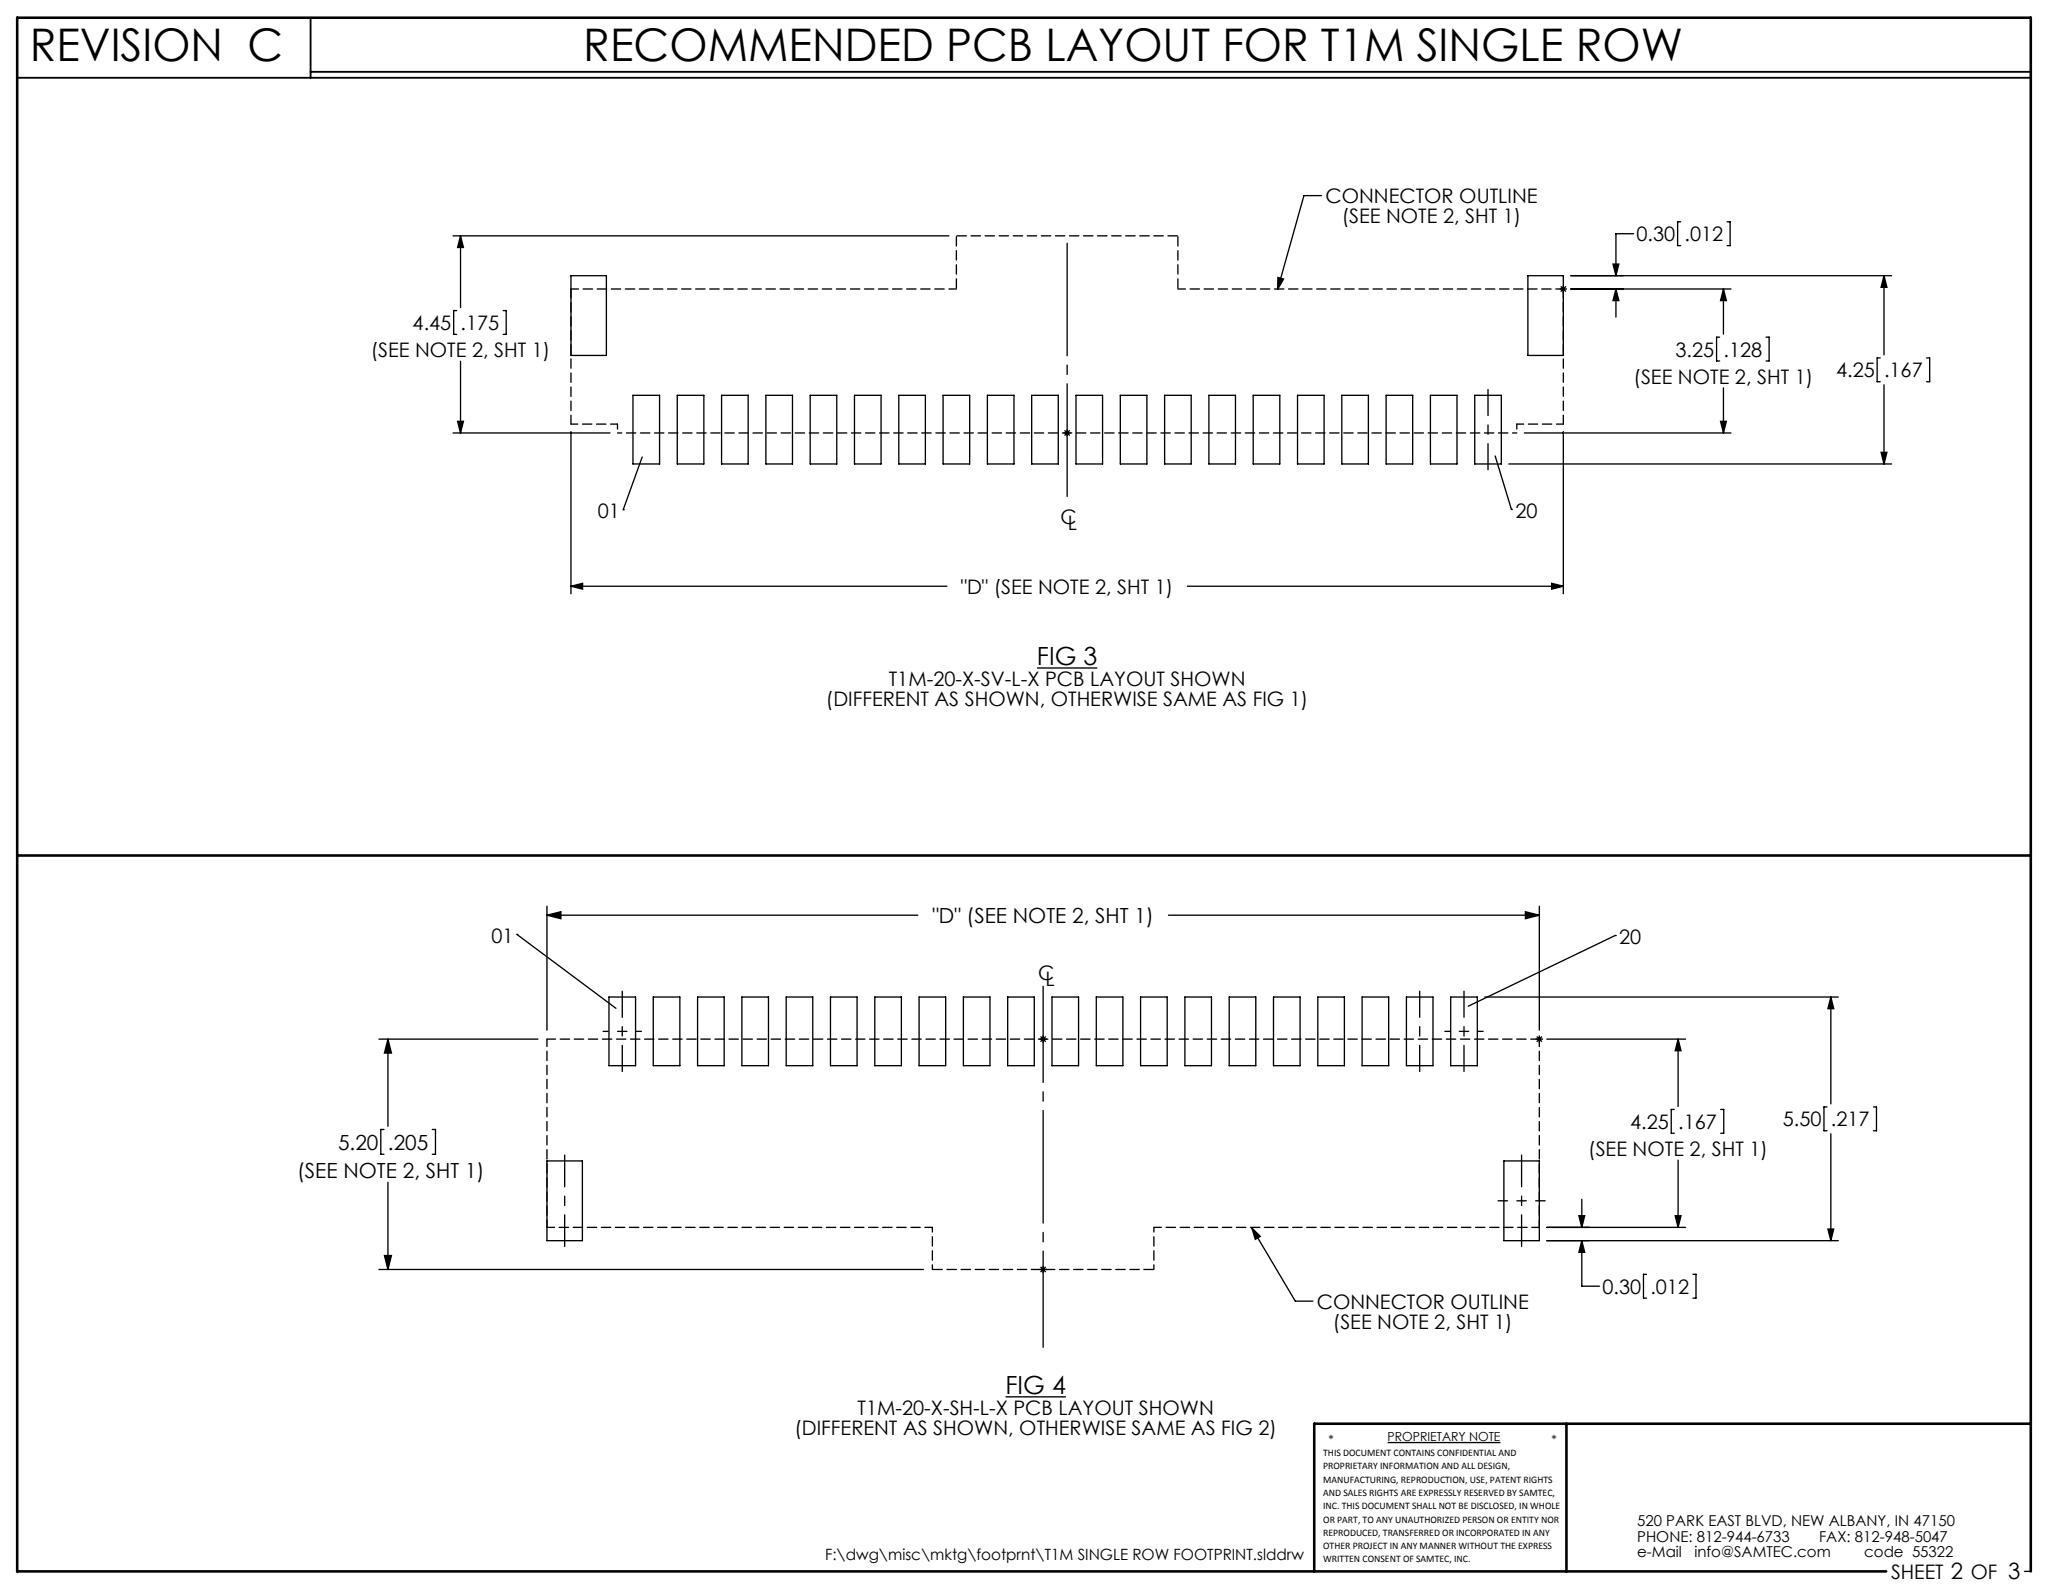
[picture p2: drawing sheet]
<svg xmlns="http://www.w3.org/2000/svg" width="279mm" height="216mm" viewBox="0 0 279 216" stroke-linecap="round" stroke-linejoin="round" font-family="sans-serif">
<g fill="none" stroke="#000" stroke-width=".18">
<path d="M61.4 31.9h67.1M62.4 31.9v9.8M62.4 31.9l.4 1.6h-.8zM77.3 37.3h4.8v10.8h-4.8zM173.1 37.6l.7 .2-.8 1.4zM179 26.5h-2.4l-3.6 12.7M206.9 37.3h4.8v10.8h-4.8zM211.2 39.1h1M211.4 38.8l.7 .7M212.1 38.8l-.7 .7M212.7 37.3h43.5M212.7 39.1h21.7"/>
<path d="M218.5 35.8h.7l-.3 1.5zM218.9 39.1v3.9M218.9 39.1l.3 1.6h-.7zM221.2 31.7h-2.3v5.6M227.6 30h-.4v3.3h.4M233.4 39.1l.4 1.6h-.8zM233.4 39.1v6.2M233.9 30h.4v3.3h-.4M255.2 37.3v10.8M255.2 37.3l.4 1.6h-.8zM61.4 58.6h21.2M61.9 42.1h-.5v3.2h.5"/>
<path d="M62 57.1h.8l-.4 1.5zM62.4 48.9v9.7M68.1 42.1h.5v3.2h-.5M77.3 58.5v21.9M85.7 53.5h3.6v9.3h-3.6zM91.7 53.5h3.6v9.3h-3.6zM97.7 53.5h3.6v9.3h-3.6zM103.7 53.5h3.6v9.3h-3.6zM109.7 53.5h3.6v9.3h-3.6zM115.7 53.5h3.6v9.3h-3.6zM121.7 53.5h3.6v9.3h-3.6zM127.7 53.5h3.6v9.3h-3.6z"/>
<path d="M133.7 53.5h3.6v9.3h-3.6zM139.7 53.5h3.6v9.3h-3.6zM144 58.6h1M144.2 58.3l.7 .7M144.5 58.1v1M144.9 58.3l-.7 .7M145.7 53.5h3.6v9.3h-3.6zM151.7 53.5h3.6v9.3h-3.6zM157.7 53.5h3.6v9.3h-3.6zM163.7 53.5h3.6v9.3h-3.6zM169.7 53.5h3.6v9.3h-3.6zM175.7 53.5h3.6v9.3h-3.6z"/>
<path d="M181.7 53.5h3.6v9.3h-3.6zM187.7 53.5h3.6v9.3h-3.6zM193.7 53.5h3.6v9.3h-3.6zM199.7 53.5h3.6v9.3h-3.6zM206.4 58.6h28M211.7 58.5v21.9M232.9 45.7h-.4v3.2h.4M233 57.1h.8l-.4 1.5zM233.4 52.5v6.1M239.2 45.7h.4v3.2h-.4M254.6 48.5h-.4v3.2h.4M255.2 52.1v10.7"/>
<path d="M260.9 48.5h.4v3.2h-.4M77.3 79.4l1.6-.4v.8zM77.3 79.4h50.9M84.4 69h.1M87 61.9l-2.6 7.1M160.8 79.4h50.9M202.5 61.8l2.2 7.2M204.3 62.8h51.9M204.7 69h.1M210.2 79l1.5 .4-1.5 .4zM254.8 61.3h.8l-.4 1.5zM140.4 90.5h8.2"/>
<path d="M70 126.6l13.4 10M70 126.6h.1M74.1 124l1.9-.5v.9zM74.1 122.7v16.8M74.1 124h50.2M82.5 135h3.6v9.3h-3.6zM88.5 135h3.6v9.3h-3.6zM94.5 135h3.6v9.3h-3.6zM100.5 135h3.6v9.3h-3.6zM106.5 135h3.6v9.3h-3.6zM112.5 135h3.6v9.3h-3.6zM118.5 135h3.6v9.3h-3.6z"/>
<path d="M124.5 135h3.6v9.3h-3.6zM130.5 135h3.6v9.3h-3.6zM136.5 135h3.6v9.3h-3.6zM142.5 135h3.6v9.3h-3.6zM148.5 135h3.6v9.3h-3.6zM154.5 135h3.6v9.3h-3.6zM158.2 124h50.3M160.5 135h3.6v9.3h-3.6zM166.5 135h3.6v9.3h-3.6zM172.5 135h3.6v9.3h-3.6zM178.5 135h3.6v9.3h-3.6zM184.5 135h3.6v9.3h-3.6z"/>
<path d="M190.5 135h3.6v9.3h-3.6zM196.5 135h3.6v9.3h-3.6zM201.1 135h47.9M206.6 123.5l1.9 .5-1.9 .4zM208.5 122.7v16.8M218.7 126.7l-19.8 9.6M218.7 126.7h.1M248 135v14.5M248 135l.4 1.6h-.8zM51.3 140.7h21.6M52 153h-.4v3.3h.4M52.5 140.7l.5 1.9h-.9z"/>
<path d="M52.5 140.7v11.9M58.5 153h.5v3.3h-.5M74.1 157.2h4.8v10.8h-4.8zM140.8 140.7h1M140.9 140.4l.7 .7M141.3 140.2v1M141.6 140.4l-.7 .7M203.7 157.2h4.8v10.8h-4.8zM208 140.7h1M208.1 140.4l.7 .7M208.5 140.2v1M208.8 140.4l-.7 .7"/>
<path d="M209.5 140.7h18.8M226.8 150.3h-.5v3.2h.5M227.3 140.7v9.2M227.3 157.1v9.1M227.3 140.7l.4 1.6h-.8zM233 150.3h.5v3.2h-.5M247.4 149.9h-.4v3.3h.4M248 153.6v14.4M253.7 149.9h.4v3.3h-.4M51.3 171.9h73.8M52.1 170.1h.9l-.5 1.8zM52.5 160.1v11.8"/>
<path d="M140.8 171.9h1M140.9 171.6l.7 .7M141.3 171.4v1M141.6 171.6l-.7 .7M169.5 166.3l5.9 9.9h2.4M169.5 166.3l1.2 1.2-.7 .4zM209.5 168h39.5M209.5 166.2h18.8M213.8 164.7h.8l-.4 1.5zM214.2 168l.4 1.6h-.8zM214.2 168v6.2h2.4M214.2 162.4v3.8"/>
<path d="M223 172.6h-.4v3.2h.4M226.9 164.7h.8l-.4 1.5zM229.3 172.6h.4v3.2h-.4M247.6 166.5h.8l-.4 1.5zM136.2 189.2h8.2M187.9 195.4h15.3M274.2 212.8h.8"/>
</g>
<path d="M2.3 10.5h272.7M42.1 2.4v8.1M42.1 9.7h232.9" fill="none" stroke="#000" stroke-width=".25"/>
<path d="M2.3 115.9h272.7M212.2 192.8v20M275 192.8h-97v20M255.5 212.8h-253.2v-210.4h272.7v210.4" fill="none" stroke="#000" stroke-width=".35"/>
<path d="M201.5 63.6v-10.8M84.3 134.3v10.8M192.3 134.3v10.8M198.3 134.3v10.8" fill="none" stroke="#000" stroke-width=".18" stroke-dasharray="15.2 1.3 1.3 1.3" stroke-dashoffset="11.7"/>
<path d="M76.5 156.5v12.3M206.1 156.5v12.3" fill="none" stroke="#000" stroke-width=".18" stroke-dasharray="15.2 1.3 1.3 1.3" stroke-dashoffset="11"/>
<path d="M202.9 162.6h6.4" fill="none" stroke="#000" stroke-width=".18" stroke-dasharray="15.2 1.3 1.3 1.3" stroke-dashoffset="14"/>
<path d="M86.9 139.7h-5.2M200.9 139.7h-5.2" fill="none" stroke="#000" stroke-width=".18" stroke-dasharray="15.2 1.3 1.3 1.3" stroke-dashoffset="14.6"/>
<path d="M129.5 31.9h30M129.5 31.9v7.2M159.5 31.9v7.2M156.3 171.9h-30" fill="none" stroke="#000" stroke-width=".18" stroke-dasharray="1.3 .6" stroke-dashoffset="-.1"/>
<path d="M129.5 39.1h-52.2M159.5 39.1h52.2M77.3 57.4h6.3M211.7 57.4h-6.3M74.1 166.2v-25.5M126.3 166.2h-52.2M156.3 166.2h52.2M208.5 166.2v-25.5" fill="none" stroke="#000" stroke-width=".18" stroke-dasharray="1.3 .6" stroke-dashoffset=".3"/>
<path d="M77.3 39.1v18.3M211.7 39.1v18.3M74.1 140.7h134.4" fill="none" stroke="#000" stroke-width=".18" stroke-dasharray="1.3 .6" stroke-dashoffset=".1"/>
<path d="M83.6 57.4v1.2M205.4 57.4v1.2M126.3 171.9v-5.7M156.3 171.9v-5.7" fill="none" stroke="#000" stroke-width=".18" stroke-dasharray="1.3 .6" stroke-dashoffset=".6"/>
<path d="M83.6 58.6h121.8" fill="none" stroke="#000" stroke-width=".18" stroke-dasharray="1.3 .6" stroke-dashoffset=".7"/>
<path d="M144.5 31.9v36.3" fill="none" stroke="#000" stroke-width=".18" stroke-dasharray="15.2 1.3 1.3 1.3" stroke-dashoffset="-1"/>
<path d="M141.3 133.6v48.9" fill="none" stroke="#000" stroke-width=".18" stroke-dasharray="15.2 1.3 1.3 1.3" stroke-dashoffset="2.2"/>
<g fill="#000">
<path d="M173.1 37.6l.7 .2-.8 1.4zM169.5 166.3l1.2 1.2-.7 .4z"/>
<path d="M218.9 39.1l.3 1.6h-.7zM218.5 35.8h.7l-.3 1.5zM233.4 39.1l.4 1.6h-.8zM233 57.1h.8l-.4 1.5zM77.3 79.4l1.6-.4v.8zM210.2 79l1.5 .4-1.5 .4zM62 57.1h.8l-.4 1.5zM62.4 31.9l.4 1.6h-.8zM213.8 164.7h.8l-.4 1.5zM214.2 168l.4 1.6h-.8zM227.3 140.7l.4 1.6h-.8zM226.9 164.7h.8l-.4 1.5z"/>
<path d="M255.2 37.3l.4 1.6h-.8zM254.8 61.3h.8l-.4 1.5zM247.6 166.5h.8l-.4 1.5zM248 135l.4 1.6h-.8z"/>
<path d="M74.1 124l1.9-.5v.9zM206.6 123.5l1.9 .5-1.9 .4zM52.5 140.7l.5 1.9h-.9zM52.1 170.1h.9l-.5 1.8z"/>
</g>
<g font-size="6.1">
<text x="4" y="8.2">REVISION C</text>
<text x="79" y="8.3">RECOMMENDED PCB LAYOUT FOR T1M SINGLE ROW</text>
</g>
<g font-size="3.4">
<text x="140.4" y="90.1">FIG 3</text>
<text x="136.2" y="188.8">FIG 4</text>
</g>
<g font-size="2.8">
<text x="126.3" y="125">&quot;D&quot; (SEE NOTE 2, SHT 1)</text>
<text x="45.8" y="155.7">5.20</text>
<text x="52.5" y="155.7">.205</text>
<text x="40.3" y="159.5">(SEE NOTE 2, SHT 1)</text>
</g>
<g font-size="2.7">
<text x="179.5" y="27.5">CONNECTOR OUTLINE</text>
<text x="181.7" y="30.2">(SEE NOTE 2, SHT 1)</text>
<text x="221.6" y="32.7">0.30</text>
<text x="228.1" y="32.7">.012</text>
<text x="55.9" y="44.7">4.45</text>
<text x="62.4" y="44.7">.175</text>
<text x="50.2" y="48.3">(SEE NOTE 2, SHT 1)</text>
<text x="221.3" y="51.9">(SEE NOTE 2, SHT 1)</text>
<text x="226.9" y="48.3">3.25</text>
<text x="233.4" y="48.3">.128</text>
<text x="248.7" y="51.1">4.25</text>
<text x="255.2" y="51.1">.167</text>
<text x="81" y="70.1">01</text>
<text x="143.6" y="71">C</text>
<text x="144.6" y="71.8">L</text>
<text x="205.2" y="70.1">20</text>
<text x="130.1" y="80.4">&quot;D&quot; (SEE NOTE 2, SHT 1)</text>
<text x="111.9" y="95.6">(DIFFERENT AS SHOWN, OTHERWISE SAME AS FIG 1)</text>
<text x="120.4" y="92.9">T1M-20-X-SV-L-X PCB LAYOUT SHOWN</text>
<text x="66.5" y="127.7">01</text>
<text x="219.3" y="127.9">20</text>
<text x="140.6" y="132.8">C</text>
<text x="141.6" y="133.5">L</text>
<text x="220.8" y="152.9">4.25</text>
<text x="227.3" y="152.9">.167</text>
<text x="241.5" y="152.6">5.50</text>
<text x="248" y="152.6">.217</text>
<text x="215.1" y="156.5">(SEE NOTE 2, SHT 1)</text>
<text x="178.3" y="177.3">CONNECTOR OUTLINE</text>
<text x="180.5" y="180">(SEE NOTE 2, SHT 1)</text>
<text x="217" y="175.2">0.30</text>
<text x="223.5" y="175.2">.012</text>
<text x="116.1" y="191.6">T1M-20-X-SH-L-X PCB LAYOUT SHOWN</text>
<text x="107.6" y="194.3">(DIFFERENT AS SHOWN, OTHERWISE SAME AS FIG 2)</text>
<text x="256.1" y="213.9">SHEET 2 OF 3</text>
</g>
<text font-size="2.1" x="111.7" y="211.3">F:\dwg\misc\mktg\footprnt\T1M SINGLE ROW FOOTPRINT.slddrw</text>
<g font-size="2">
<text x="221.7" y="206.6">520 PARK EAST BLVD, NEW ALBANY, IN 47150</text>
<text x="221.7" y="208.8">PHONE: 812-944-6733</text>
<text x="246.4" y="208.8">FAX: 812-948-5047</text>
<text x="221.7" y="211">e-Mail</text>
<text x="229.5" y="211">info@SAMTEC.com</text>
<text x="252.5" y="211">code 55322</text>
</g>
<g font-size="1.7">
<text x="179.9" y="195.6">*</text>
<text x="187.9" y="195.2">PROPRIETARY NOTE</text>
<text x="210.1" y="195.6">*</text>
</g>
<g font-size="1.4">
<text x="179.2" y="197.2">THIS DOCUMENT CONTAINS CONFIDENTIAL AND</text>
<text x="179.2" y="199">PROPRIETARY INFORMATION AND ALL DESIGN,</text>
<text x="179.2" y="200.8">MANUFACTURING, REPRODUCTION, USE, PATENT RIGHTS</text>
<text x="179.2" y="202.6">AND SALES RIGHTS ARE EXPRESSLY RESERVED BY SAMTEC,</text>
<text x="179.2" y="204.4">INC. THIS DOCUMENT SHALL NOT BE DISCLOSED, IN WHOLE</text>
<text x="179.2" y="206.2">OR PART, TO ANY UNAUTHORIZED PERSON OR ENTITY NOR</text>
<text x="179.2" y="208">REPRODUCED, TRANSFERRED OR INCORPORATED IN ANY</text>
<text x="179.2" y="209.8">OTHER PROJECT IN ANY MANNER WITHOUT THE EXPRESS</text>
<text x="179.2" y="211.6">WRITTEN CONSENT OF SAMTEC, INC.</text>
</g>
</svg>
